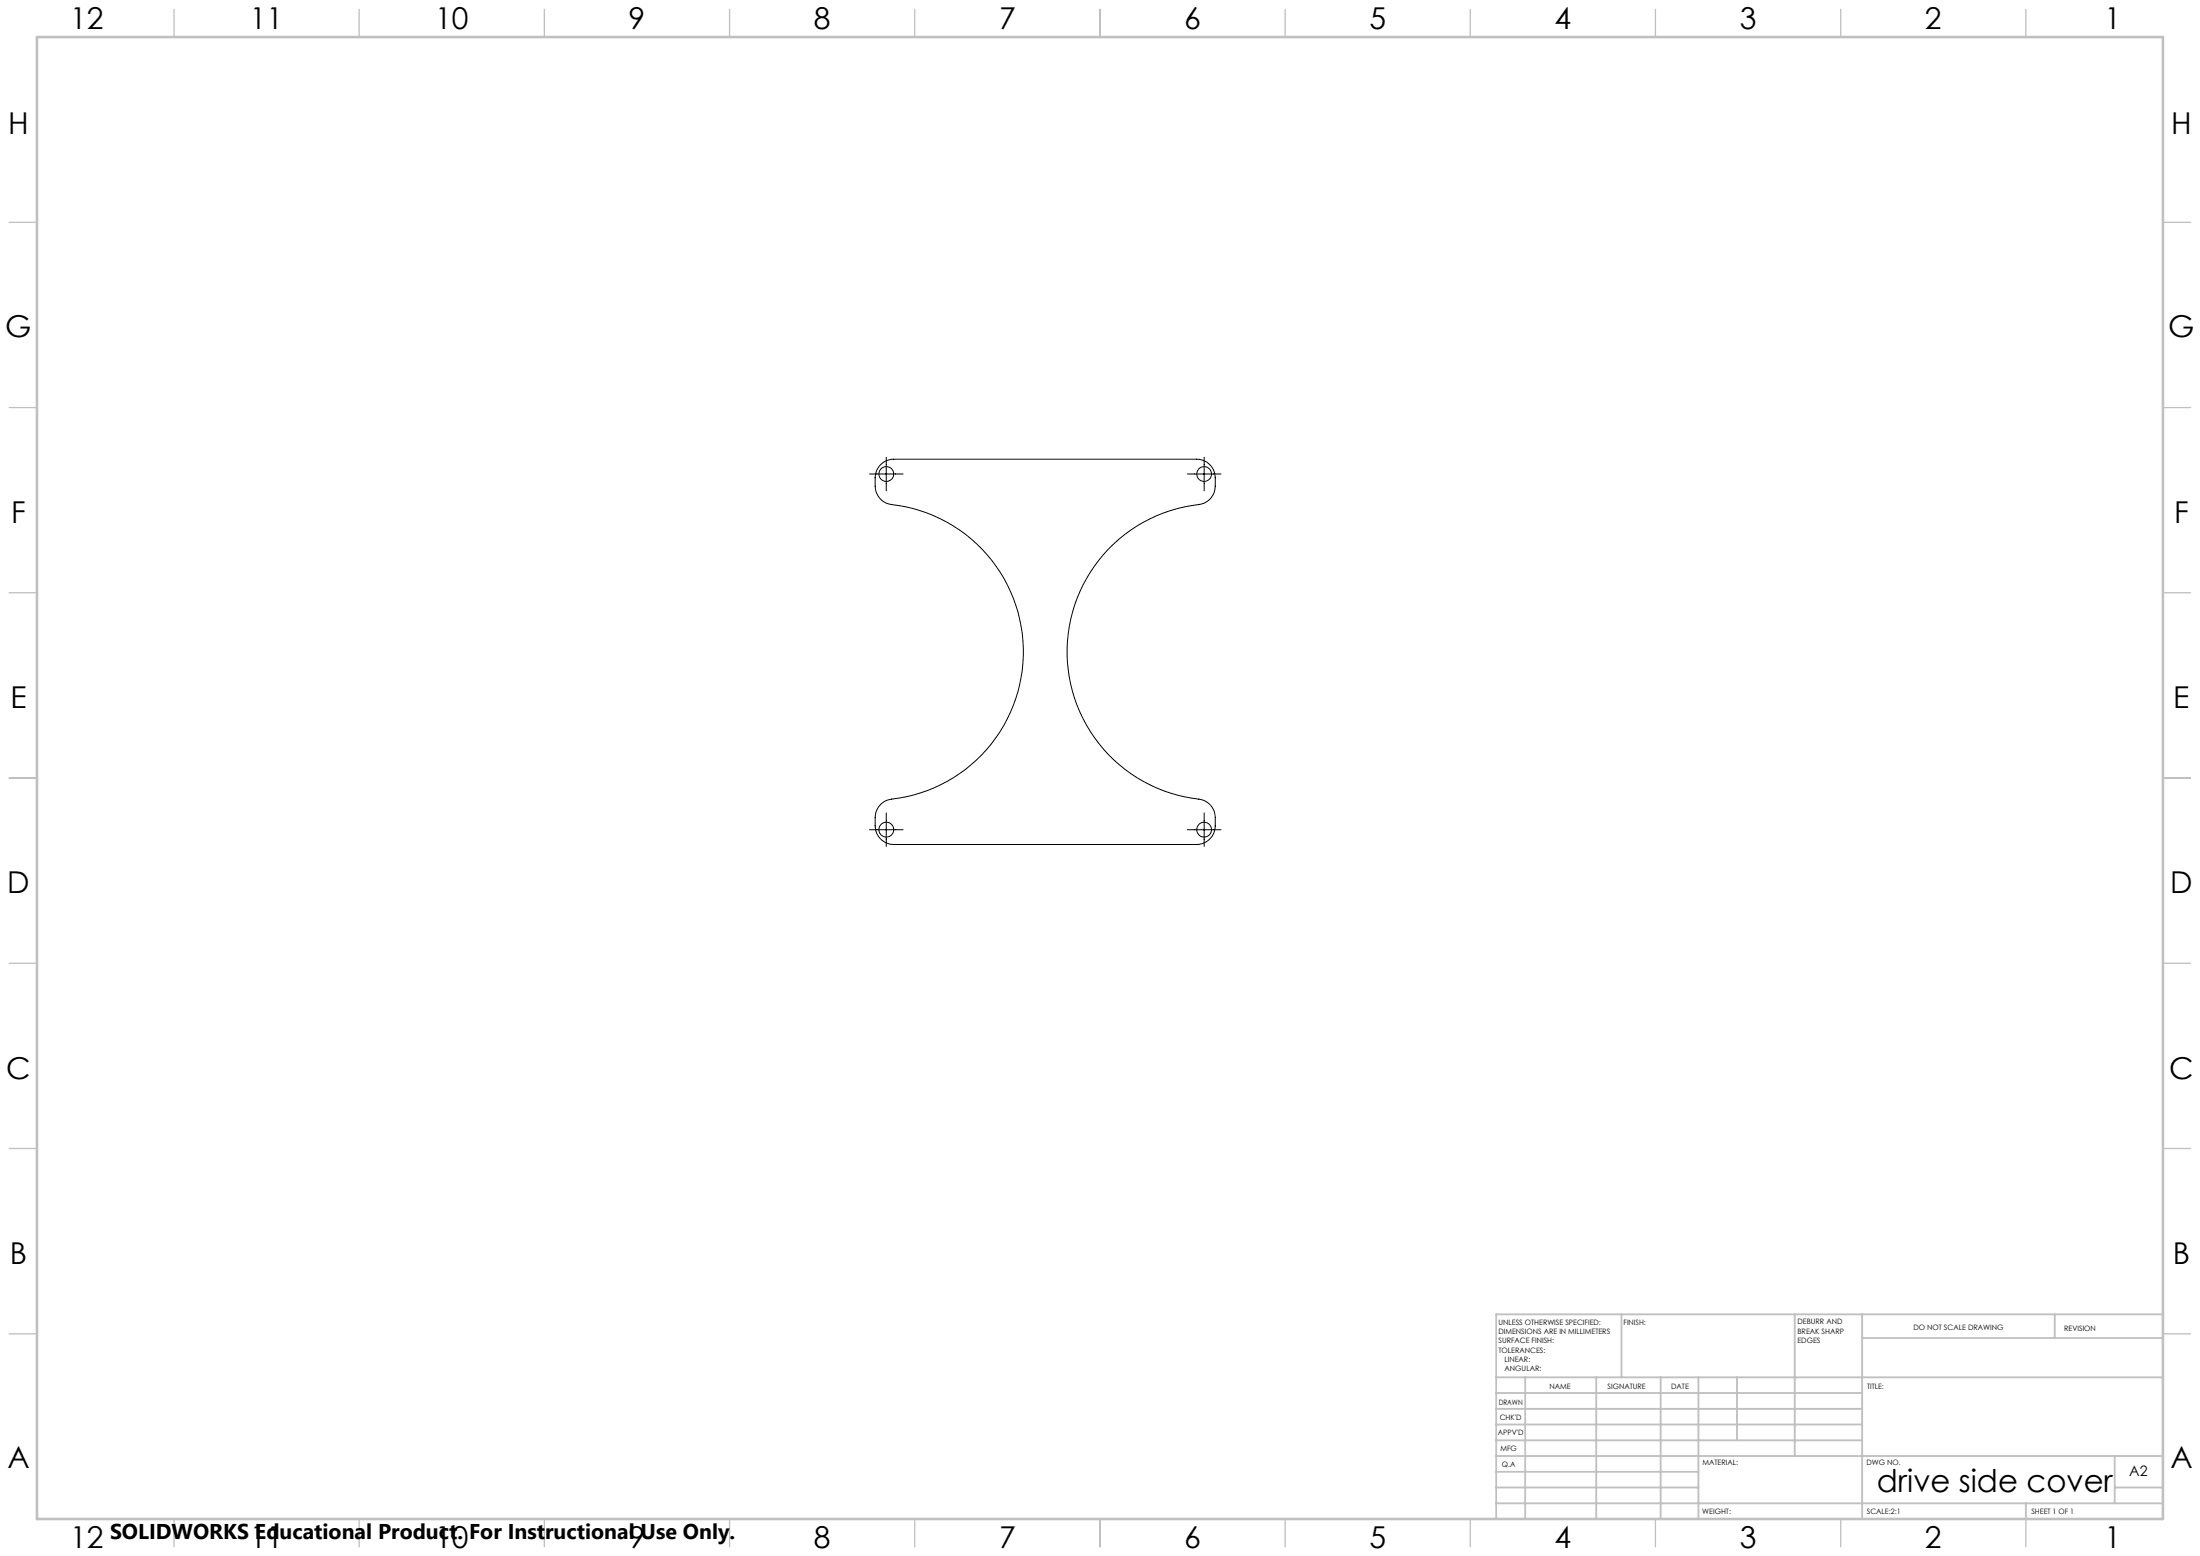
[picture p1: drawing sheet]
<svg xmlns="http://www.w3.org/2000/svg" width="594mm" height="420mm" viewBox="0 0 594 420" stroke-linecap="round" stroke-linejoin="round" font-family="sans-serif">
<g fill="none" stroke="#000" stroke-width=".27">
<path d="M234.8 127.9h9M238 125.2l1.2-.8 2.1-.5h81.8a5 5 0 0 1 5 5.1 6.6 6.6 0 0 1-1.3 5.6 5.2 5.2 0 0 1-3.1 1.6 40 40 0 0 0-35.6 40.1 40 40 0 0 0 36.3 39.5 4.9 4.9 0 0 1 3.7 4.9 6.4 6.4 0 0 1-1.7 6l-1.2 .8-2.1 .4h-81.8a5 5 0 0 1-5-5 6.4 6.4 0 0 1 1.3-5.6 6.5 6.5 0 0 1 5.1-1.9 40 40 0 0 0 33.6-40.8 40 40 0 0 0-36.3-38.6 5 5 0 0 1-3.7-4.8 6.4 6.4 0 0 1 1.7-6zM239.3 123.4v9.1M320.6 127.9h9.1M325.1 123.4v9.1M239.3 219.4v9.1M325.1 219.4v9.1M234.8 224h9M320.6 224h9.1"/>
<circle cx="239.3" cy="127.9" r="2"/>
<circle cx="325.1" cy="128" r="2.02"/>
<circle cx="239.3" cy="223.9" r="2"/>
<circle cx="325.1" cy="223.9" r="2.02"/>
</g>
<g fill="none" stroke="#c0c0c0" stroke-width=".35">
<path d="M47 2.5v7.5M97 2.5v7.5M147 2.5v7.5M197 2.5v7.5M247 2.5v7.5M297 2.5v7.5M347 2.5v7.5M397 2.5v7.5M447 2.5v7.5M497 2.5v7.5M547 2.5v7.5M2.5 60h7.5"/>
<path d="M584 60h7.5M2.5 110h7.5M584 110h7.5M2.5 160h7.5M584 160h7.5M2.5 210h7.5M584 210h7.5M2.5 260h7.5M584 260h7.5M2.5 310h7.5M584 310h7.5M2.5 360h7.5"/>
<path d="M584 360h7.5M47 410v7.5M97 410v7.5M147 410v7.5M197 410v7.5M247 410v7.5M297 410v7.5M347 410v7.5M397 410v7.5M447 410v7.5M497 410v7.5M547 410v7.5"/>
</g>
<g fill="none" stroke="#c0c0c0" stroke-width=".5">
<path d="M437.8 354.8v17M484.6 354.8v38.2M502.8 354.8v55.2M554.8 354.8v6.4M584 354.8h-180v55.2M404 371.8h180M404 376h98.8M411.8 371.8v38.2M431 371.8v38.2M448.4 371.8v38.2M458.6 371.8v38.2M469 371.8v17"/>
<path d="M502.8 361.2h81.2M404 388.8h98.8M404 384.5h98.8M404 380.3h98.8M404 397.3h54.6M404 393h180M571 393v12.8M404 405.8h180M404 401.5h54.6M547 405.8v4.2M571 401.5h13"/>
</g>
<path d="M10 10h574v400h-574z" fill="none" stroke="#c0c0c0" stroke-width=".7"/>
<text font-size="8.5" x="506.8" y="402.7">drive side cover</text>
<g font-size="8.1">
<text x="19" y="8">12</text>
<text x="67.5" y="8">11</text>
<text x="117.5" y="8">10</text>
<text x="169.7" y="8">9</text>
<text x="219.7" y="8">8</text>
<text x="269.7" y="8">7</text>
<text x="319.7" y="8">6</text>
<text x="369.7" y="8">5</text>
<text x="419.7" y="8">4</text>
<text x="469.7" y="8">3</text>
<text x="519.7" y="8">2</text>
<text x="568.2" y="8">1</text>
<text x="2.2" y="36.1">H</text>
<text x="586.2" y="36.1">H</text>
<text x="1.4" y="91.1">G</text>
<text x="585.4" y="91.1">G</text>
<text x="3" y="141.1">F</text>
<text x="587" y="141.1">F</text>
<text x="2.8" y="191.1">E</text>
<text x="586.8" y="191.1">E</text>
<text x="2" y="241.1">D</text>
<text x="586" y="241.1">D</text>
<text x="1.7" y="291.1">C</text>
<text x="585.7" y="291.1">C</text>
<text x="2.7" y="341.1">B</text>
<text x="586.7" y="341.1">B</text>
<text x="2" y="396.1">A</text>
<text x="586" y="396.1">A</text>
<text x="19" y="418">12</text>
<text x="67.5" y="418">11</text>
<text x="117.5" y="418">10</text>
<text x="169.7" y="418">9</text>
<text x="219.7" y="418">8</text>
<text x="269.7" y="418">7</text>
<text x="319.7" y="418">6</text>
<text x="369.7" y="418">5</text>
<text x="419.7" y="418">4</text>
<text x="469.7" y="418">3</text>
<text x="519.7" y="418">2</text>
<text x="568.2" y="418">1</text>
</g>
<text font-size="5.8" x="29.7" y="415.3">SOLIDWORKS Educational Product. For Instructional Use Only.</text>
<text font-size="3.9" x="574.9" y="398.5">A2</text>
<g font-size="2">
<text x="404.6" y="357.6">UNLESS OTHERWISE SPECIFIED:</text>
<text x="438.4" y="357.6">FINISH:</text>
<text x="485.3" y="357.5">DEBURR AND</text>
<text x="485.3" y="360">BREAK SHARP</text>
<text x="516.6" y="359">DO NOT SCALE DRAWING</text>
<text x="557.3" y="359.2">REVISION</text>
<text x="404.6" y="360.1">DIMENSIONS ARE IN MILLIMETERS</text>
<text x="404.6" y="362.6">SURFACE FINISH:</text>
<text x="404.6" y="365.1">TOLERANCES:</text>
<text x="485.3" y="362.5">EDGES</text>
<text x="406.2" y="367.6">LINEAR:</text>
<text x="406.2" y="370.1">ANGULAR:</text>
<text x="418.3" y="375">NAME</text>
<text x="434" y="374.9">SIGNATURE</text>
<text x="451.2" y="374.9">DATE</text>
<text x="504.1" y="374.9">TITLE:</text>
<text x="404.6" y="379.1">DRAWN</text>
<text x="404.9" y="383.3">CHK'D</text>
<text x="404.4" y="387.4">APPV'D</text>
<text x="405.1" y="391.8">MFG</text>
<text x="405.5" y="396">Q.A</text>
<text x="459.6" y="395.5">MATERIAL:</text>
<text x="504" y="395.5">DWG NO.</text>
<text x="459.6" y="408.5">WEIGHT:</text>
<text x="504.1" y="408.6">SCALE:2:1</text>
<text x="548.5" y="408.6">SHEET 1 OF 1</text>
</g>
</svg>
